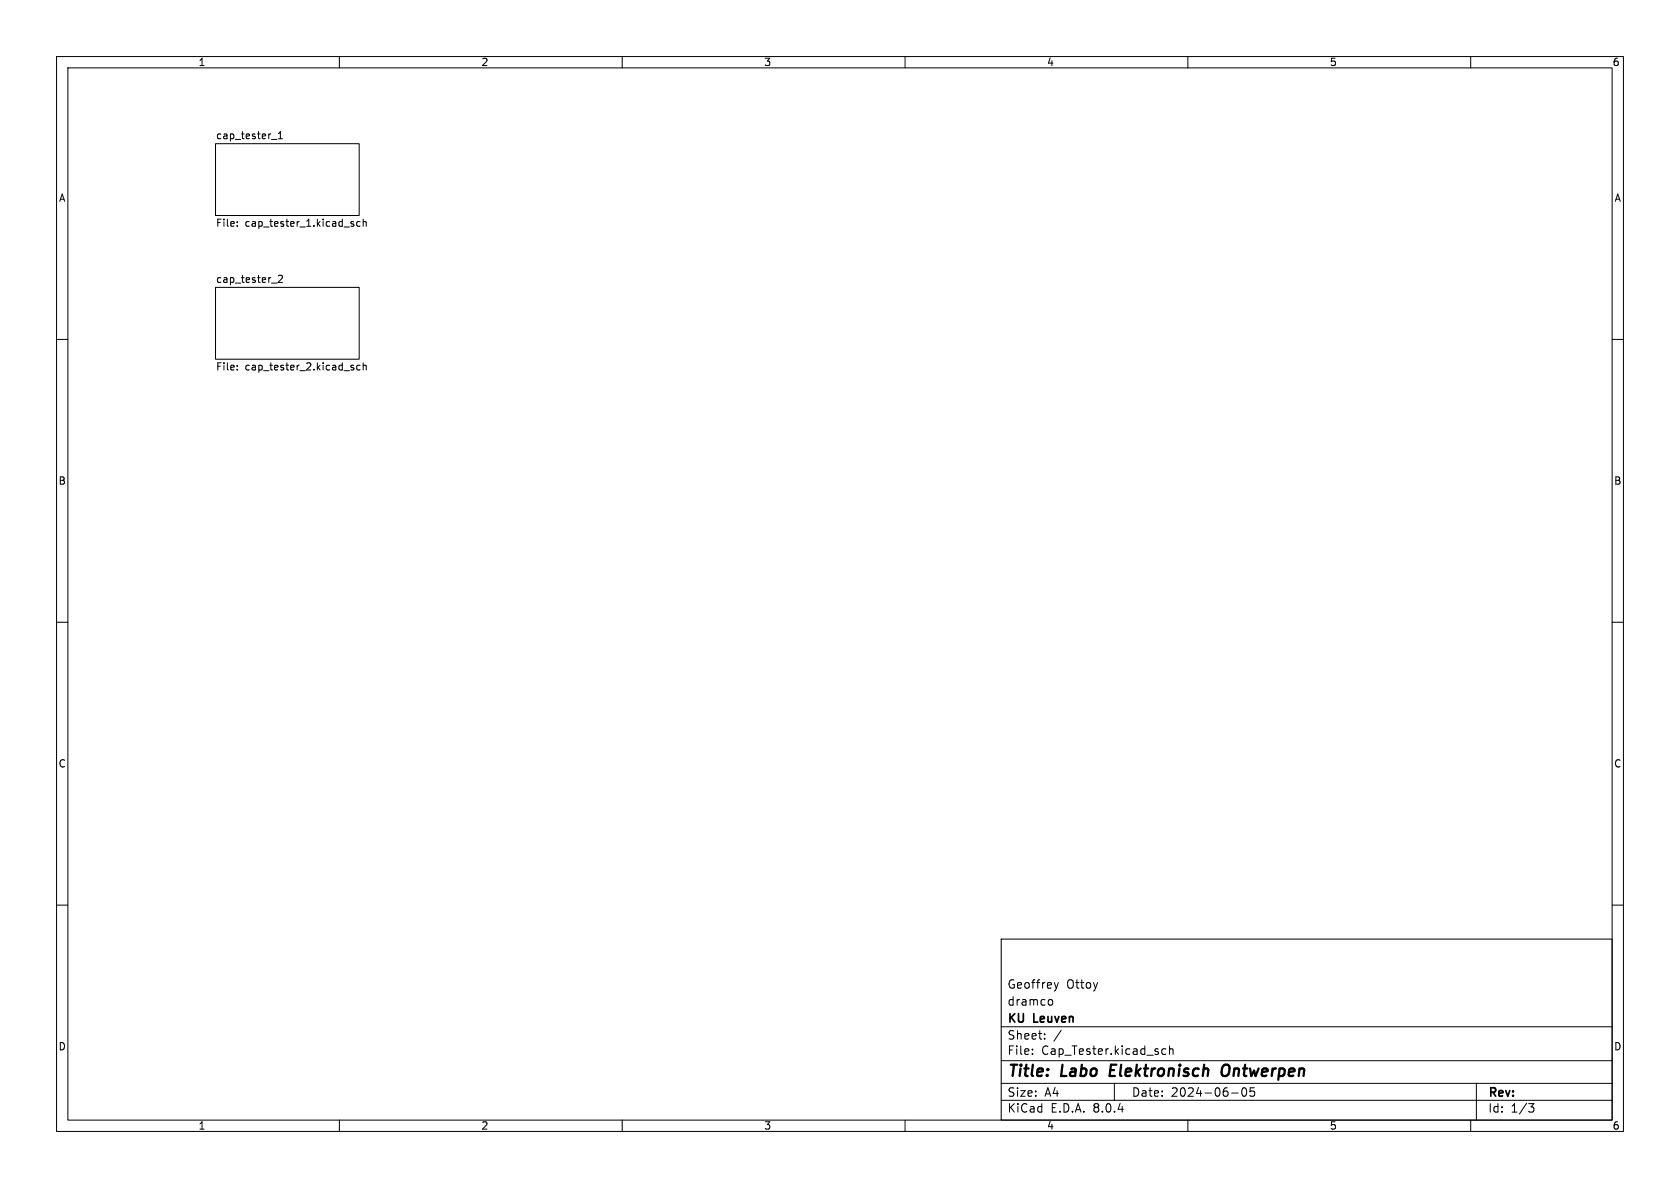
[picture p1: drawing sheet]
<svg xmlns="http://www.w3.org/2000/svg" width="297mm" height="210mm" viewBox="0 0 297 210" stroke-linecap="round" stroke-linejoin="round" font-family="sans-serif">
<g fill="none" stroke="#000" stroke-width=".18">
<path d="M10 10h277v190h-277zM12 12h273v186h-273zM60 10v2M110 10v2M160 10v2M210 10v2M260 10v2M38.1 25.4h25.4v12.7h-25.4zM41.9 39.9v.1M41.9 39.2v.1M48 24.6h1M49.2 24.5h.7"/>
<path d="M49.2 23.6l.4-.3v1.2M62.4 39.6l.2 .2-.2 .2M62.4 39.2h.1M63.7 39.2h-.4l-.2 .2 .1 .5h.5M64.2 39.3l.2-.1h.3v.8M64.2 38.7v1.3M10 60h2M38.1 50.8h25.4v12.7h-25.4zM48 50h1M49.2 48.8l.5-.1 .2 .3-.8 .9h.8M285 60h2M41.9 64.6v.1"/>
<path d="M41.9 65.3v.1M62.4 65l.2 .2-.2 .2M62.4 64.6h.1M63.7 64.6h-.4l-.2 .2 .1 .5h.5M64.2 64.1v1.3M64.2 64.7l.2-.1h.3v.8M10 110h2M285 110h2M10 160h2M285 160h2M177 166h108v32h-108zM185.6 176.7l.4 .1 .1 .2-.1 .6-.4 .1"/>
<path d="M186.4 173.7l.3 1M186.7 174.7l-.1 .4M187.1 173.7l-.4 1M60 198v2M110 198v2M160 198v2M177 194.5h108M177 191.5h108M177 187.5h108M177 181.5h108M182.5 186.3v.1M182.5 185.5v.1"/>
<path d="M184.7 183.6v.1M184.7 182.8v.1M187.6 182.1l-1.3 2M197 191.5v3M205.5 186.3l.2 .1 .4-.1M206.1 185.5l-.4-.1-.2 .1M206.7 185.5l.3-.1 .3 .1 .1 .9M206.7 184.9v1.5M210 198v2M217.7 193.2h1.2M219.7 192.4a.81 .81 0 0 0 .3 1.4l.2-.1 .2-.5-.2-.8M221 192.3v.7l.2-.1h.5l.1 .6-.3 .3-.5-.1"/>
<path d="M260 198v2M261 191.5v6.5M270.2 195.1h1l-.5 .6 .4 .1 .1 .5-.3 .3h-.4"/>
</g>
<path d="M196.4 188.2l-.2 2h.9M217 188.2a.77 .77 0 0 0-1 .7v.6v.4l.2 .2a.71 .71 0 0 0 .9-.2" fill="none" stroke="#000" stroke-width=".4"/>
<g font-size="2.8">
<text x="178" y="190.9">Title:</text>
<text x="187.7" y="190.9">Labo</text>
<text x="197" y="190.9">Elektronisch</text>
<text x="217.6" y="190.9">Ontwerpen</text>
</g>
<g font-size="2.1">
<text x="178" y="178">dramco</text>
<text x="178" y="175">Geoffrey</text>
<text x="188.5" y="175">Ottoy</text>
<text x="178" y="184">Sheet:</text>
<text x="178" y="181.2">KU</text>
<text x="182.8" y="181.2">Leuven</text>
<text x="178" y="186.7">File:</text>
<text x="184.1" y="186.7">Cap_Tester.kicad_sch</text>
<text x="178" y="196.9">KiCad</text>
<text x="178" y="194.1">Size:</text>
<text x="184.7" y="194.1">A4</text>
<text x="185.7" y="196.9">E.D.A.</text>
<text x="193.3" y="196.9">8.0.4</text>
<text x="200" y="194.1">Date:</text>
<text x="207" y="194.1">2024-06-05</text>
<text x="263" y="194.3">Rev:</text>
<text x="263" y="196.9">Id:</text>
<text x="267.1" y="196.9">1/3</text>
</g>
<g font-size="1.8">
<text x="35" y="11.9">1</text>
<text x="85" y="11.9">2</text>
<text x="135" y="11.9">3</text>
<text x="185" y="11.9">4</text>
<text x="235" y="11.9">5</text>
<text x="285" y="11.9">6</text>
<text x="38.1" y="24.7">cap_tester_1</text>
<text x="10.3" y="35.9">A</text>
<text x="285.3" y="35.9">A</text>
<text x="38.1" y="40.4">File:</text>
<text x="43.3" y="40.4">cap_tester_1.kicad_sch</text>
<text x="38.1" y="50.1">cap_tester_2</text>
<text x="38.1" y="65.8">File:</text>
<text x="43.3" y="65.8">cap_tester_2.kicad_sch</text>
<text x="10.3" y="85.9">B</text>
<text x="285.3" y="85.9">B</text>
<text x="10.3" y="135.9">C</text>
<text x="285.3" y="135.9">C</text>
<text x="10.3" y="185.9">D</text>
<text x="285.3" y="185.9">D</text>
<text x="35" y="199.9">1</text>
<text x="85" y="199.9">2</text>
<text x="135" y="199.9">3</text>
<text x="185" y="199.9">4</text>
<text x="235" y="199.9">5</text>
<text x="285" y="199.9">6</text>
</g>
</svg>
